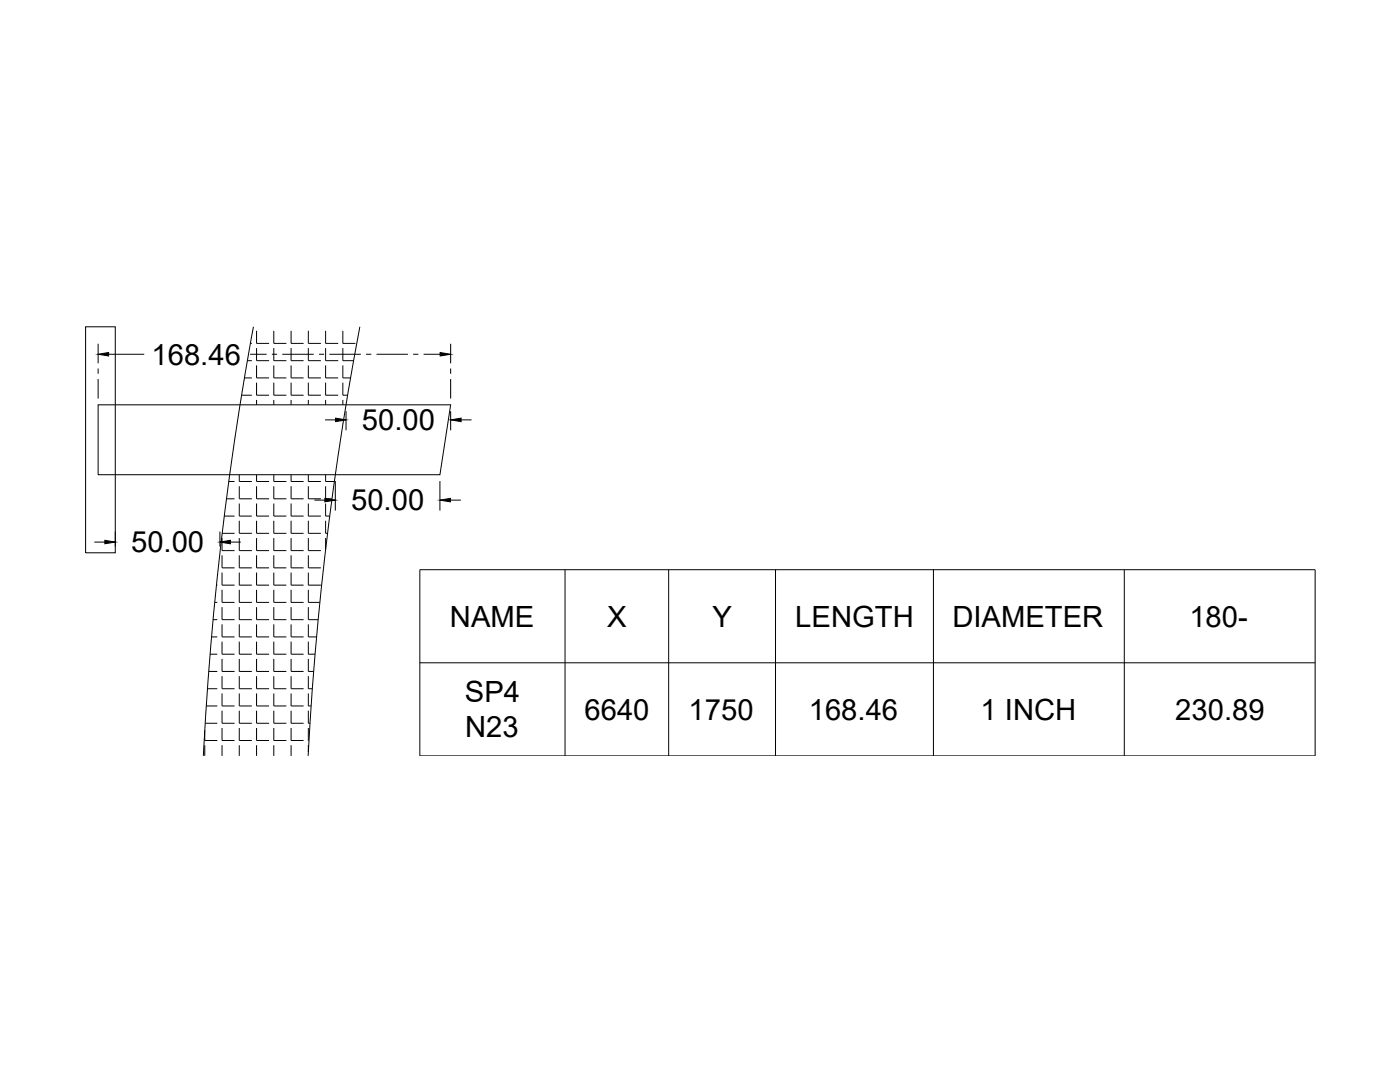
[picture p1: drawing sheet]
<svg xmlns="http://www.w3.org/2000/svg" width="279mm" height="216mm" viewBox="0 0 279 216" stroke-linecap="round" stroke-linejoin="round" font-family="sans-serif">
<!-- layer: 0 -->
<g fill="none" stroke="#000" stroke-width=".2">
<path d="M17.1 65.2h5.9v45.1h-5.9zM19.6 68.6v3.9M19.6 73.5v1.1M19.6 75.6v3.9M21.7 70.7h7.1M48.2 78.9h2.1M48.8 75.4h1.5M49.4 72h.9M49.9 70.7h3.3M50 68.5h.3M50.6 65.2a653.5 653.5 0 0 0-10 85.6M51.2 66v2.5h2.5"/>
<path d="M51.2 69.5v2.5h2.5M51.2 72.9v2.5h2.5M51.2 76.4v2.5h2.5M51.2 79.8v1M54.3 70.7h1M54.6 66v2.5h2.6M54.6 69.5v2.5h2.6M54.6 72.9v2.5h2.6M54.6 76.4v2.5h2.6M54.6 79.8v1M56.3 70.7h6.3M58.1 66v2.5h2.5"/>
<path d="M58.1 69.5v2.5h2.5M58.1 72.9v2.5h2.5M58.1 76.4v2.5h2.5M58.1 79.8v1M61.5 66v2.5h2.5M61.5 69.5v2.5h2.5M61.5 72.9v2.5h2.5M61.5 76.4v2.5h2.5M61.5 79.8v1M63.7 70.7h1M65 66v2.5h2.5M65 69.5v2.5h2.5"/>
<path d="M65 72.9v2.5h2.5M65 76.4v2.5h2.5M65 79.8v1M65.7 70.7h6.3M68.4 66v2.5h2.5M68.4 69.5v2.5h2.2M68.4 72.9v2.5h1.6M68.4 76.4v2.5h1M68.4 79.8v1M71.8 65.2a635.1 635.1 0 0 0-10.3 85.6M73.1 70.7h1M75.1 70.7h6.3"/>
<path d="M82.5 70.7h1M84.5 70.7h3.3M89.9 68.6v3.9M89.9 73.5v1.1M89.9 75.6v3.9M19.6 80.8h70.3l-2.1 13.9h-68.2zM45.2 99.5h1.6M45.6 96.1h1.2M47.8 94.7v1.4h2.5M47.8 97v2.5h2.5M51.2 94.7v1.4h2.5M51.2 97v2.5h2.5"/>
<path d="M54.6 94.7v1.4h2.6M54.6 97v2.5h2.6M58.1 94.7v1.4h2.5M58.1 97v2.5h2.5M61.5 94.7v1.4h2.5M61.5 97v2.5h2.5M62.7 99.8h2.1M64.9 83.8h2.1M65 94.7v1.4h1.7M65 97v2.5h1.3M66.9 96v5.9M69.1 82v3.9"/>
<path d="M87.8 96v5.9M89.9 99.8h2.1M89.9 82v3.9M92 83.8h2.1M18.8 108.2h2.1M23 106.1v3M43.2 116.8h.2M43.9 106.1v3M44.3 107.4v2.5h2.5M44.3 110.8v2.5h2.5M44.3 114.3v2.5h2.5M44.3 117.7v2.5h2.5"/>
<path d="M44.3 106.4h2.5M44.8 103h2M46 108.2h2.1M47.8 100.5v2.5h2.5M47.8 103.9v2.5h2.5M47.8 107.4v2.5h2.5M47.8 110.8v2.5h2.5M47.8 114.3v2.5h2.5M47.8 117.7v2.5h2.5M51.2 100.5v2.5h2.5M51.2 103.9v2.5h2.5M51.2 107.4v2.5h2.5"/>
<path d="M51.2 110.8v2.5h2.5M51.2 114.3v2.5h2.5M51.2 117.7v2.5h2.5M54.6 100.5v2.5h2.6M54.6 103.9v2.5h2.6M54.6 107.4v2.5h2.6M54.6 110.8v2.5h2.6M54.6 114.3v2.5h2.6M54.6 117.7v2.5h2.6M58.1 100.5v2.5h2.5M58.1 103.9v2.5h2.5M58.1 107.4v2.5h2.5"/>
<path d="M58.1 110.8v2.5h2.5M58.1 114.3v2.5h2.5M58.1 117.7v2.5h2.5M61.5 100.5v2.5h2.5M61.5 103.9v2.5h2.5M61.5 107.4v2.5h2.5M61.5 110.8v2.5h2.5M61.5 114.3v2.5h2.5M61.5 117.7v2.5h2.3M65 100.5v2.5h.8M65 103.9v2.5h.4M65 107.4v2.3"/>
<path d="M83.8 113.7h178.7v37.1h-178.7zM112.8 113.7v37.1M133.4 113.7v37.1M154.8 113.7v37.1M186.3 113.7v37.1M224.4 113.7v37.1M41.4 137.4h2M41.6 134h1.8M41.9 130.5h1.5M42.2 127.1h1.2M42.5 123.6h.9M42.9 120.2h.5"/>
<path d="M44.3 121.1v2.5h2.5M44.3 124.6v2.5h2.5M44.3 128v2.5h2.5M44.3 131.5v2.5h2.5M44.3 134.9v2.5h2.5M44.3 138.4v2.5h2.5M47.8 121.1v2.5h2.5M47.8 124.6v2.5h2.5M47.8 128v2.5h2.5M47.8 131.5v2.5h2.5M47.8 134.9v2.5h2.5M47.8 138.4v2.5h2.5"/>
<path d="M51.2 121.1v2.5h2.5M51.2 124.6v2.5h2.5M51.2 128v2.5h2.5M51.2 131.5v2.5h2.5M51.2 134.9v2.5h2.5M51.2 138.4v2.5h2.5M54.6 121.1v2.5h2.6M54.6 124.6v2.5h2.6M54.6 128v2.5h2.6M54.6 131.5v2.5h2.6M54.6 134.9v2.5h2.6M54.6 138.4v2.5h2.6"/>
<path d="M58.1 121.1v2.5h2.5M58.1 124.6v2.5h2.5M58.1 128v2.5h2.5M58.1 131.5v2.5h2.5M58.1 134.9v2.5h2.5M58.1 138.4v2.5h2.5M61.5 121.1v2.5h2M61.5 124.6v2.5h1.7M61.5 128v2.5h1.4M61.5 131.5v2.5h1.1M61.5 134.9v2.5h.8M61.5 138.4v2.5h.6"/>
<path d="M83.8 132.3h178.7M40.9 145.7v2.1h2.5M40.9 148.7v2.1M40.9 144.3h2.5M41.2 140.9h2.2M44.3 141.8v2.5h2.5M44.3 145.3v2.5h2.5M44.3 148.7v2.1M47.8 141.8v2.5h2.5M47.8 145.3v2.5h2.5M47.8 148.7v2.1M51.2 141.8v2.5h2.5"/>
<path d="M51.2 145.3v2.5h2.5M51.2 148.7v2.1M54.6 141.8v2.5h2.6M54.6 145.3v2.5h2.6M54.6 148.7v2.1M58.1 141.8v2.5h2.5M58.1 145.3v2.5h2.5M58.1 148.7v2.1M61.5 141.8v2.5h.4M61.5 145.3v2.5h.2M61.5 148.7v1.3"/>
</g>
<path d="M19.6 70.7l2.1-.4v.7zM87.8 70.3l2.1 .4-2.1 .3zM64.8 99.4l2.1 .4-2.1 .3zM67 83.4l2.1 .4-2.1 .3zM87.8 99.8l2.1-.4v.7zM89.9 83.8l2.1-.4v.7zM20.9 107.8l2.1 .4-2.1 .3zM43.9 108.2l2.1-.4v.7z" fill="#000" stroke="#000" stroke-width=".2"/>
<g font-size="5.8">
<text x="30.2" y="72.7">168.46</text>
<text x="72.2" y="85.8">50.00</text>
<text x="70.1" y="101.8">50.00</text>
<text x="26.2" y="110.2">50.00</text>
<text x="89.8" y="125.1">NAME</text>
<text x="121.2" y="125.1">X</text>
<text x="142.2" y="125.1">Y</text>
<text x="158.7" y="125.1">LENGTH</text>
<text x="190.1" y="125.1">DIAMETER</text>
<text x="237.4" y="125">180-</text>
<text x="92.8" y="140.1">SP4</text>
<text x="116.6" y="143.6">6640</text>
<text x="137.4" y="143.6">1750</text>
<text x="161.4" y="143.6">168.46</text>
<text x="195.7" y="143.6">1 INCH</text>
<text x="234.5" y="143.6">230.89</text>
<text x="92.8" y="147.1">N23</text>
</g>
</svg>
